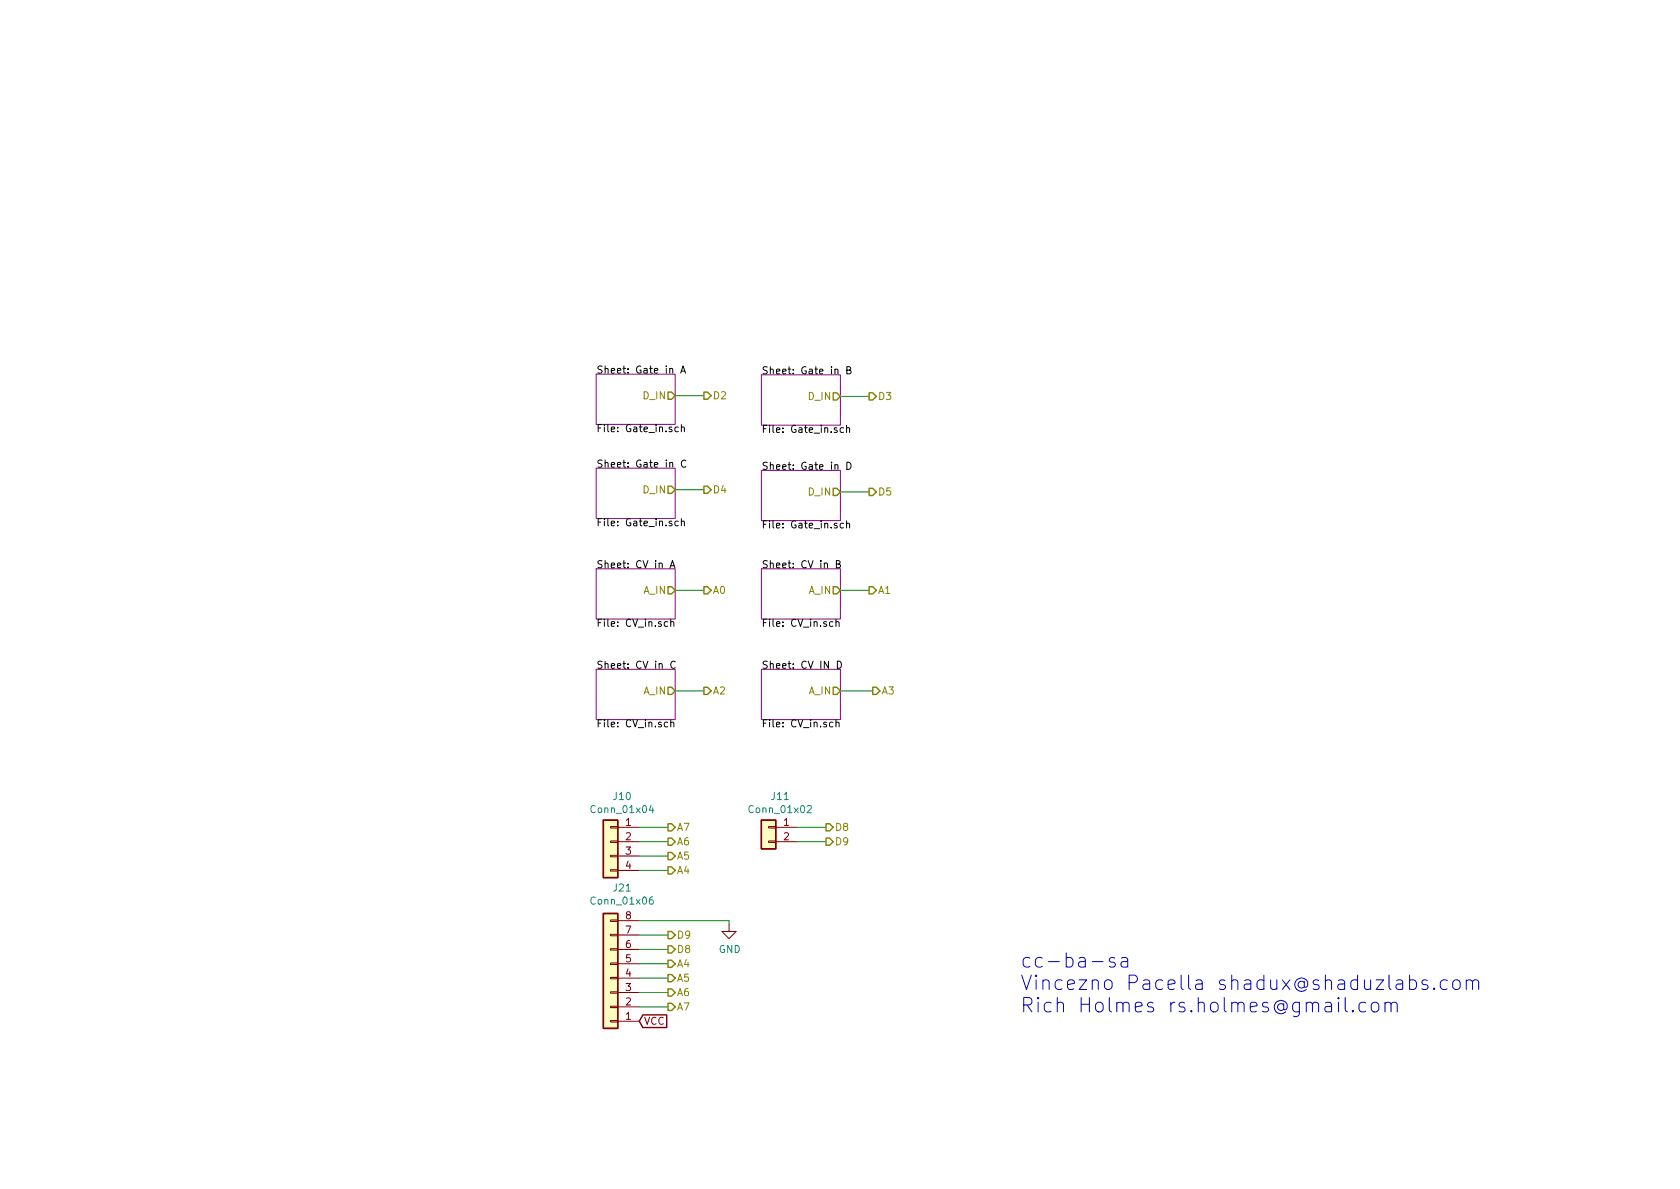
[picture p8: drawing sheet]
EESchema Schematic File Version 4
EELAYER 30 0
EELAYER END
$Descr A4 11693 8268
encoding utf-8
Sheet 8 16
Title ""
Date ""
Rev ""
Comp ""
Comment1 ""
Comment2 ""
Comment3 ""
Comment4 ""
$EndDescr
Text HLabel 6050 2750 2    50   Output ~ 0
D3
Text HLabel 6050 3415 2    50   Output ~ 0
D5
$Sheet
S 4150 3250 550  350 
U 5E8670B9
F0 "Gate in C" 50
F1 "Gate_in.sch" 50
F2 "D_IN" O R 4700 3400 50 
$EndSheet
$Sheet
S 5300 3265 550  350 
U 5E867AC0
F0 "Gate in D" 50
F1 "Gate_in.sch" 50
F2 "D_IN" O R 5850 3415 50 
$EndSheet
Wire Wire Line
	5850 3415 6050 3415
$Sheet
S 5300 3950 550  350 
U 5E8954B7
F0 "CV in B" 50
F1 "CV_in.sch" 50
F2 "A_IN" O R 5850 4100 50 
$EndSheet
Text HLabel 4900 4100 2    50   Output ~ 0
A0
Wire Wire Line
	5850 4100 6050 4100
Text Notes 7100 7050 0    100  ~ 0
cc-ba-sa\nVincezno Pacella shadux@shaduzlabs.com\nRich Holmes rs.holmes@gmail.com
Text HLabel 4900 4800 2    50   Output ~ 0
A2
Text HLabel 6050 4100 2    50   Output ~ 0
A1
Text HLabel 6075 4800 2    50   Output ~ 0
A3
Wire Wire Line
	4450 5750 4650 5750
Wire Wire Line
	4450 5850 4650 5850
Wire Wire Line
	4450 6050 4650 6050
Wire Wire Line
	4450 5950 4650 5950
Text HLabel 4650 5950 2    50   Output ~ 0
A5
Text HLabel 4650 6050 2    50   Output ~ 0
A4
$Comp
L Connector_Generic:Conn_01x04 J10
U 1 1
P 4250 5850
F 0 "J10" H 4168 6167 50  0000 C CNN
F 1 "Conn_01x04" H 4168 6076 50  0000 C CNN
F 2 "ao_tht:PinHeader_1x04_P2.54mm_Vertical" H 4250 5850 50  0001 C CNN
F 3 "~" H 4250 5850 50  0001 C CNN
	1    4250 5850
	-1   0    0    -1  
$EndComp
Text HLabel 4650 5750 2    50   Output ~ 0
A7
Text HLabel 4650 5850 2    50   Output ~ 0
A6
$Comp
L Connector_Generic:Conn_01x02 J11
U 1 1
P 5350 5750
F 0 "J11" H 5268 5967 50  0000 C CNN
F 1 "Conn_01x02" H 5268 5876 50  0000 C CNN
F 2 "ao_tht:PinHeader_1x02_P2.54mm_Vertical" H 5350 5750 50  0001 C CNN
F 3 "~" H 5350 5750 50  0001 C CNN
	1    5350 5750
	-1   0    0    -1  
$EndComp
Wire Wire Line
	5550 5850 5750 5850
Wire Wire Line
	5550 5750 5750 5750
Text HLabel 5750 5850 2    50   Output ~ 0
D9
Text HLabel 5750 5750 2    50   Output ~ 0
D8
Wire Wire Line
	4700 4100 4900 4100
$Sheet
S 4150 3950 550  350 
U 5E895183
F0 "CV in A" 50
F1 "CV_in.sch" 50
F2 "A_IN" O R 4700 4100 50 
$EndSheet
$Sheet
S 4150 4650 550  350 
U 5E974F2E
F0 "CV in C" 50
F1 "CV_in.sch" 50
F2 "A_IN" O R 4700 4800 50 
$EndSheet
$Sheet
S 5300 4650 550  350 
U 5E974F9E
F0 "CV IN D" 50
F1 "CV_in.sch" 50
F2 "A_IN" O R 5850 4800 50 
$EndSheet
Wire Wire Line
	4700 4800 4900 4800
Wire Wire Line
	5850 4800 6075 4800
Wire Wire Line
	4700 3400 4900 3400
$Sheet
S 5300 2600 550  350 
U 5E845115
F0 "Gate in B" 50
F1 "Gate_in.sch" 50
F2 "D_IN" O R 5850 2750 50 
$EndSheet
Text HLabel 4900 3400 2    50   Output ~ 0
D4
Wire Wire Line
	5850 2750 6050 2750
$Sheet
S 4150 2595 550  350 
U 5E8150C7
F0 "Gate in A" 50
F1 "Gate_in.sch" 50
F2 "D_IN" O R 4700 2745 50 
$EndSheet
Wire Wire Line
	4700 2745 4900 2745
Text HLabel 4900 2745 2    50   Output ~ 0
D2
$Comp
L Connector_Generic:Conn_01x08 J21
U 1 1
P 4250 6800
F 0 "J21" H 4168 6175 50  0000 C CNN
F 1 "Conn_01x06" H 4168 6266 50  0000 C CNN
F 2 "ao_tht:Molex_KK-254_AE-6410-08A_1x08_P2.54mm_Vertical" H 4250 6800 50  0001 C CNN
F 3 "~" H 4250 6800 50  0001 C CNN
	1    4250 6800
	-1   0    0    1   
$EndComp
Wire Wire Line
	4450 7000 4650 7000
Wire Wire Line
	4450 6900 4650 6900
Wire Wire Line
	4450 6700 4650 6700
Wire Wire Line
	4450 6800 4650 6800
Text HLabel 4650 6800 2    50   Output ~ 0
A5
Text HLabel 4650 6700 2    50   Output ~ 0
A4
Text HLabel 4650 7000 2    50   Output ~ 0
A7
Text HLabel 4650 6900 2    50   Output ~ 0
A6
Wire Wire Line
	4450 6500 4650 6500
Wire Wire Line
	4450 6600 4650 6600
Text HLabel 4650 6500 2    50   Output ~ 0
D9
Text HLabel 4650 6600 2    50   Output ~ 0
D8
Text GLabel 4450 7100 2    50   Input ~ 0
VCC
$Comp
L power:GND #PWR0102
U 1 1
P 5075 6425
F 0 "#PWR0102" H 5075 6175 50  0001 C CNN
F 1 "GND" H 5080 6252 50  0000 C CNN
F 2 "" H 5075 6425 50  0001 C CNN
F 3 "" H 5075 6425 50  0001 C CNN
	1    5075 6425
	1    0    0    -1  
$EndComp
Wire Wire Line
	4450 6400 5075 6400
Wire Wire Line
	5075 6400 5075 6425
$EndSCHEMATC
